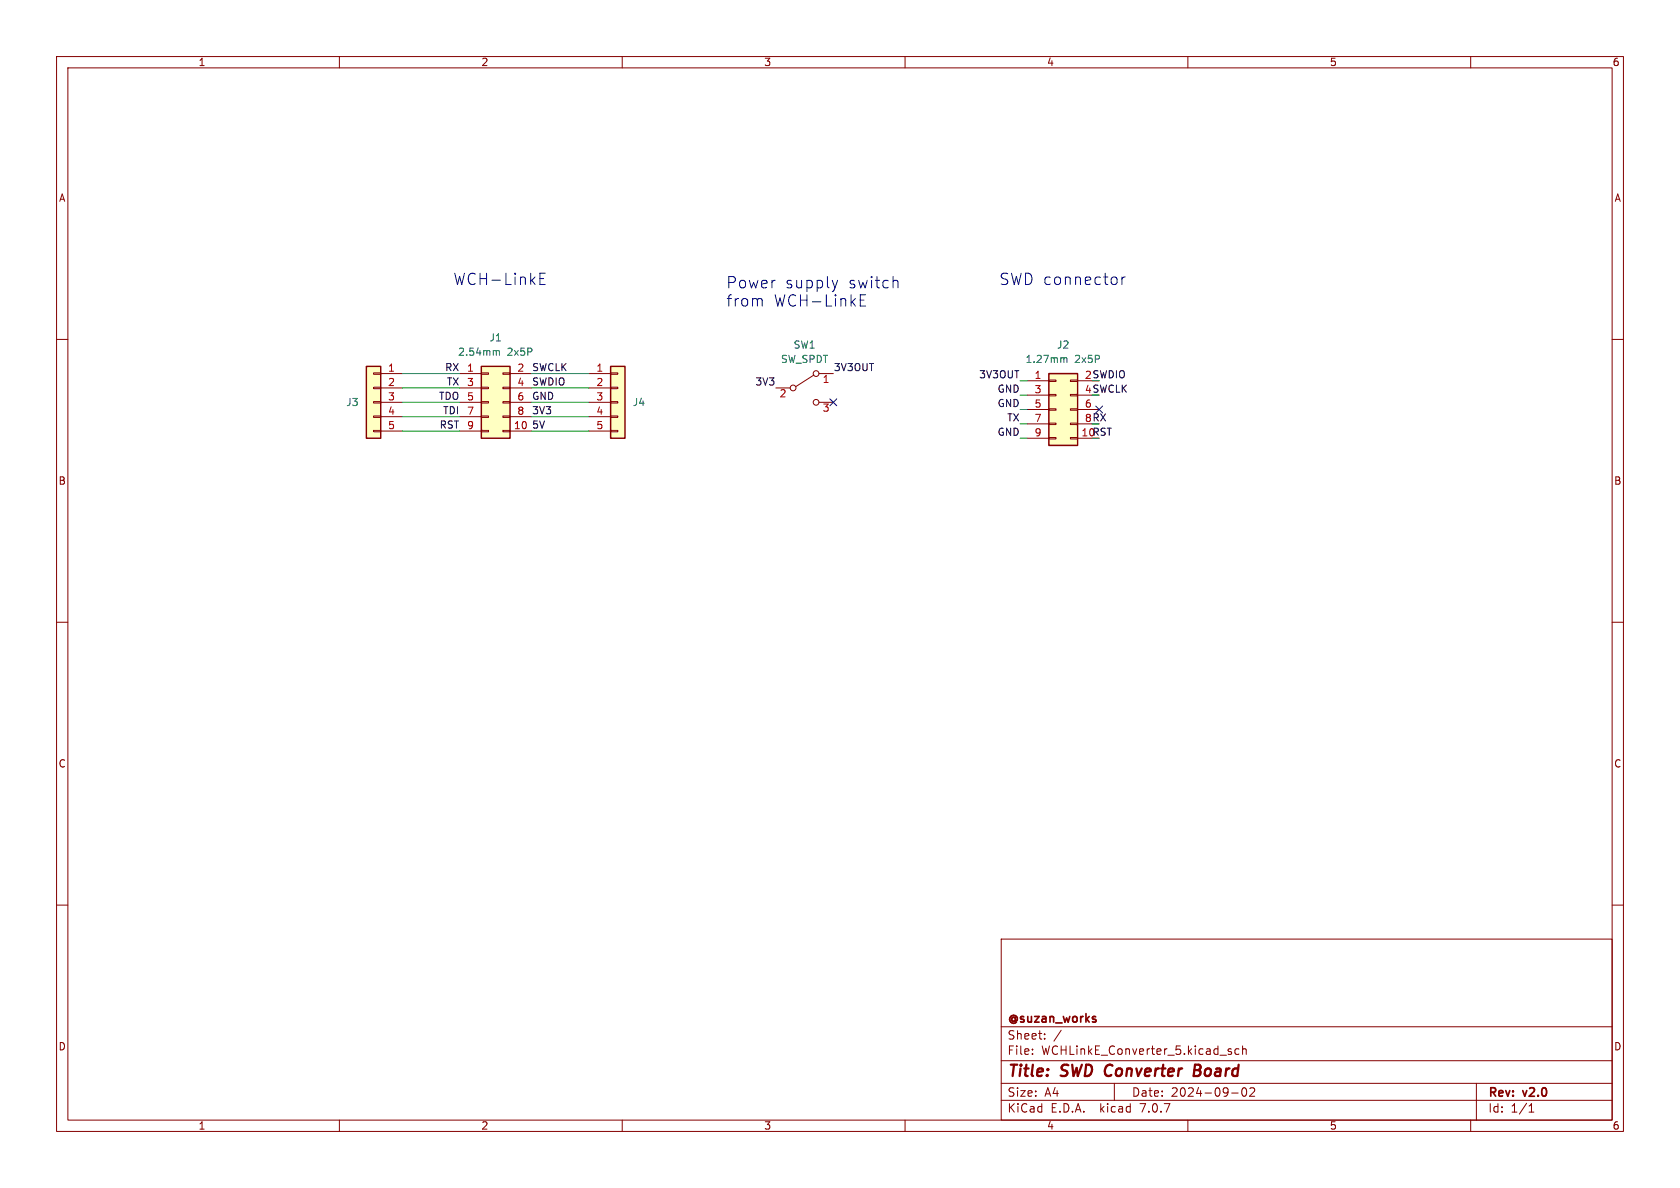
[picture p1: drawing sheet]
<svg xmlns="http://www.w3.org/2000/svg" width="297mm" height="210mm" viewBox="0 0 297 210" stroke-linecap="round" stroke-linejoin="round" font-family="sans-serif">
<g fill="none" stroke="#840000" stroke-width=".18">
<path d="M10 10h277v190h-277zM12 12h273v186h-273zM60 10v2M110 10v2M160 10v2M210 10v2M260 10v2M10 60h2M285 60h2M66 76.1h1.3v.2h-1.3zM66 73.5h1.3v.3h-1.3zM66 71h1.3v.2h-1.3z"/>
<path d="M66 68.5h1.3v.2h-1.3zM66 65.9h1.3v.3h-1.3zM67.3 66h3.8M67.3 68.6h3.8M67.3 71.1h3.8M67.3 73.7h3.8M67.3 76.2h3.8M81.3 66h3.8M81.3 68.6h3.8M81.3 71.1h3.8M81.3 73.7h3.8M81.3 76.2h3.8"/>
<path d="M85.1 76.1h1.3v.2h-1.3zM85.1 73.5h1.3v.3h-1.3zM85.1 71h1.3v.2h-1.3zM85.1 68.5h1.3v.2h-1.3zM85.1 65.9h1.3v.3h-1.3zM88.9 76.1h1.3v.2h-1.3zM88.9 73.5h1.3v.3h-1.3zM88.9 71h1.3v.2h-1.3zM88.9 68.5h1.3v.2h-1.3zM88.9 65.9h1.3v.3h-1.3zM90.2 66h3.8M90.2 68.6h3.8"/>
<path d="M90.2 71.1h3.8M90.2 73.7h3.8M90.2 76.2h3.8M104.1 66h3.8M104.1 68.6h3.8M104.1 71.1h3.8M104.1 73.7h3.8M104.1 76.2h3.8M107.9 76.1h1.3v.2h-1.3zM107.9 73.5h1.3v.3h-1.3zM107.9 71h1.3v.2h-1.3zM107.9 68.5h1.3v.2h-1.3z"/>
<path d="M107.9 65.9h1.3v.3h-1.3zM137.2 68.6h2.5M143.9 66.3l-3.2 2M144.8 66h2.5M144.8 71.1h2.5M181.6 67.3h3.8M181.6 77.5h3.8M181.6 69.9h3.8M181.6 72.4h3.8M181.6 74.9h3.8M185.4 77.3h1.3v.3h-1.3zM185.4 74.8h1.3v.3h-1.3z"/>
<path d="M185.4 72.3h1.3v.2h-1.3zM185.4 69.7h1.3v.3h-1.3zM185.4 67.2h1.3v.2h-1.3zM189.2 77.3h1.3v.3h-1.3zM189.2 74.8h1.3v.3h-1.3zM189.2 72.3h1.3v.2h-1.3zM189.2 69.7h1.3v.3h-1.3zM189.2 67.2h1.3v.2h-1.3zM190.5 67.3h3.8M190.5 77.5h3.8M190.5 69.9h3.8M190.5 72.4h3.8"/>
<path d="M190.5 74.9h3.8M10 110h2M285 110h2M10 160h2M285 160h2M177 166h108v32h-108zM60 198v2M110 198v2M160 198v2M177 194.5h108M177 191.5h108M177 187.5h108"/>
<path d="M177 181.5h108M182.5 186.3v.1M182.5 185.5v.1M184.7 183.6v.1M184.7 182.8v.1M187.6 182.1l-1.3 2M197 191.5v3M210 198v2M217.3 185.9l.4 .1v.2l-.2 .2h-.3M217.3 185.4l.4 .1M217.7 193.2h1.2M219 185.5l-.4-.1-.3 .3v.4l.2 .2h.5"/>
<path d="M219.7 192.4l.2-.1a.81 .81 0 0 1 .6 .6 .81 .81 0 0 1-.3 .8l-.2 .1a.81 .81 0 0 1-.3-1.4zM219.7 185.5l.2-.1 .3 .1 .1 .9M219.7 184.9v1.5M221 192.4l.5-.1 .2 .1 .1 .3-.9 1.1h.9M260 198v2M261 191.5v6.5M270.3 196.6h.9M270.3 195.5l.4-.4v1.5"/>
<circle cx="140.2" cy="68.6" r=".51"/>
<circle cx="144.3" cy="71.1" r=".51"/>
<circle cx="144.3" cy="66" r=".51"/>
</g>
<path d="M211.1 189.2h.7M211.8 189.2l.3 .1M211.9 188.2h-.6l-.3 2 1-.1M212 189.1l-.2 .1" fill="none" stroke="#840000" stroke-width=".4"/>
<g fill="#ffffc2" stroke="#ffffc2" stroke-width=".18">
<path d="M64.8 64.8h2.5v12.7h-2.5z"/>
<path d="M107.9 64.8h2.6v12.7h-2.6z"/>
<path d="M185.4 66h5.1v12.7h-5.1z"/>
<path d="M85.1 64.8h5.1v12.7h-5.1z"/>
</g>
<path d="M64.8 64.8h2.5v12.7h-2.5zM85.1 64.8h5.1v12.7h-5.1zM107.9 64.8h2.6v12.7h-2.6zM185.4 66h5.1v12.7h-5.1z" fill="none" stroke="#840000" stroke-width=".25"/>
<path d="M87.8 62.1l.1-.1h.3l.1 .8M188.1 63.4l.2-.2 .3 .1v.8" fill="none" stroke="#006464" stroke-width=".18"/>
<path d="M95.4 49.2h.7M96.4 48.3h-1v2h1M134.5 52.8l.3 .3v1M148.1 49.6l-.5 1.3M152.1 53.1h.7M152.1 52.1v2h.9M158.2 49.6h.3l.3 .2v1.1M198.3 49v1.3M198.9 49a.51 .51 0 0 0-.6 .3" fill="none" stroke="#0000c2" stroke-width=".18"/>
<g fill="none" stroke="#009600" stroke-width=".18">
<path d="M71.1 73.7h10.2M71.1 76.2h10.2M71.1 68.6h10.2M71.1 66h10.2M71.1 71.1h10.2M94 73.7h10.1M94 76.2h10.1M94 68.6h10.1M94 66h10.1M94 71.1h10.1M180.3 72.4h1.3M180.3 74.9h1.3"/>
<path d="M180.3 77.5h1.3M180.3 67.3h1.3M180.3 69.9h1.3"/>
</g>
<path d="M146.7 70.5l1.2 1.2M147.9 70.5l-1.2 1.2M193.7 71.8l1.2 1.2M194.9 71.8l-1.2 1.2" fill="none" stroke="#000084" stroke-width=".18"/>
<g font-size="2.8" fill="#0000c2">
<text x="80" y="50.6">WCH-LinkE</text>
<text x="128.3" y="51.1">Power</text>
<text x="138.7" y="51.1">supply</text>
<text x="149.9" y="51.1">switch</text>
<text x="176.5" y="50.6">SWD connector</text>
<text x="128.3" y="54.4">from</text>
<text x="136.7" y="54.4">WCH-LinkE</text>
</g>
<g font-size="2.8" fill="#840000">
<text x="178" y="190.9">Title:</text>
<text x="187.7" y="190.9">SWD Converter</text>
<text x="212.7" y="190.9">Board</text>
</g>
<g font-size="2.1" fill="#840000">
<text x="178" y="184">Sheet:</text>
<text x="178" y="181.2">@suzan_works</text>
<text x="178" y="186.7">File:</text>
<text x="184.1" y="186.7">WCHLinkE_Converter_5.kicad_sch</text>
<text x="178" y="196.9">KiCad</text>
<text x="178" y="194.1">Size:</text>
<text x="184.7" y="194.1">A4</text>
<text x="185.7" y="196.9">E.D.A.</text>
<text x="194.6" y="196.9">kicad</text>
<text x="200" y="194.1">Date:</text>
<text x="201.8" y="196.9">7.0.7</text>
<text x="207" y="194.1">2024-09-02</text>
<text x="263" y="194.3">Rev:</text>
<text x="263" y="196.9">Id:</text>
<text x="267.1" y="196.9">1/1</text>
<text x="269.4" y="194.3">v2.0</text>
</g>
<g font-size="1.8" fill="#840000">
<text x="35" y="11.9">1</text>
<text x="85" y="11.9">2</text>
<text x="135" y="11.9">3</text>
<text x="185" y="11.9">4</text>
<text x="235" y="11.9">5</text>
<text x="285" y="11.9">6</text>
<text x="10.3" y="35.9">A</text>
<text x="285.3" y="35.9">A</text>
<text x="10.3" y="85.9">B</text>
<text x="285.3" y="85.9">B</text>
<text x="10.3" y="135.9">C</text>
<text x="285.3" y="135.9">C</text>
<text x="10.3" y="185.9">D</text>
<text x="285.3" y="185.9">D</text>
<text x="35" y="199.9">1</text>
<text x="85" y="199.9">2</text>
<text x="135" y="199.9">3</text>
<text x="185" y="199.9">4</text>
<text x="235" y="199.9">5</text>
<text x="285" y="199.9">6</text>
</g>
<g font-size="1.8" fill="#a90000">
<text x="68.5" y="65.8">1</text>
<text x="82.5" y="65.8">1</text>
<text x="91.4" y="65.8">2</text>
<text x="105.3" y="65.8">1</text>
<text x="68.5" y="68.3">2</text>
<text x="68.5" y="70.9">3</text>
<text x="82.5" y="68.3">3</text>
<text x="91.4" y="68.3">4</text>
<text x="91.4" y="70.9">6</text>
<text x="105.3" y="68.3">2</text>
<text x="105.3" y="70.9">3</text>
<text x="137.7" y="70.6">2</text>
<text x="145.3" y="68">1</text>
<text x="182.8" y="67.1">1</text>
<text x="182.8" y="69.6">3</text>
<text x="68.5" y="73.4">4</text>
<text x="68.5" y="75.9">5</text>
<text x="82.5" y="73.4">7</text>
<text x="82.5" y="75.9">9</text>
<text x="90.8" y="75.9">10</text>
<text x="91.4" y="73.4">8</text>
<text x="105.3" y="73.4">4</text>
<text x="105.3" y="75.9">5</text>
<text x="145.3" y="73.1">3</text>
<text x="182.8" y="72.1">5</text>
<text x="182.8" y="74.7">7</text>
<text x="182.8" y="77.2">9</text>
<text x="191.7" y="72.1">6</text>
</g>
<g font-size="1.8" fill="#0f0f0f">
<text x="78.6" y="65.7">RX</text>
<text x="94" y="65.7">SWCLK</text>
<text x="147.3" y="65.7">3V3OUT</text>
<text x="77.5" y="70.8">TDO 5</text>
<text x="78.9" y="68.2">TX</text>
<text x="94" y="68.2">SWDIO</text>
<text x="94" y="70.8">GND</text>
<text x="133.4" y="68.2">3V3</text>
<text x="173" y="67">3V3OUT</text>
<text x="176.3" y="69.5">GND</text>
<text x="77.6" y="75.9">RST</text>
<text x="78.2" y="73.3">TDI</text>
<text x="94" y="75.9">5V</text>
<text x="94" y="73.3">3V3</text>
<text x="176.3" y="77.1">GND</text>
<text x="176.3" y="72">GND</text>
<text x="178" y="74.6">TX</text>
</g>
<g font-size="1.8" fill="#006464">
<text x="80.9" y="63.1">2.54mm</text>
<text x="86.4" y="60.6">J1</text>
<text x="89.7" y="63.1">2x5P</text>
<text x="138" y="64.4">SW_SPDT</text>
<text x="140.2" y="61.8">SW1</text>
<text x="181.2" y="64.4">1.27mm</text>
<text x="186.8" y="61.8">J2</text>
<text x="190" y="64.4">2x5P</text>
<text x="61.1" y="72">J3</text>
<text x="111.8" y="72">J4</text>
</g>
<g font-size="1.8" fill="#009600">
<text x="191.7" y="67.1">2 SWDIO</text>
<text x="191.7" y="69.6">4 SWCLK</text>
<text x="191.1" y="77.2">10RST</text>
<text x="191.7" y="74.7">8 RX</text>
</g>
</svg>
